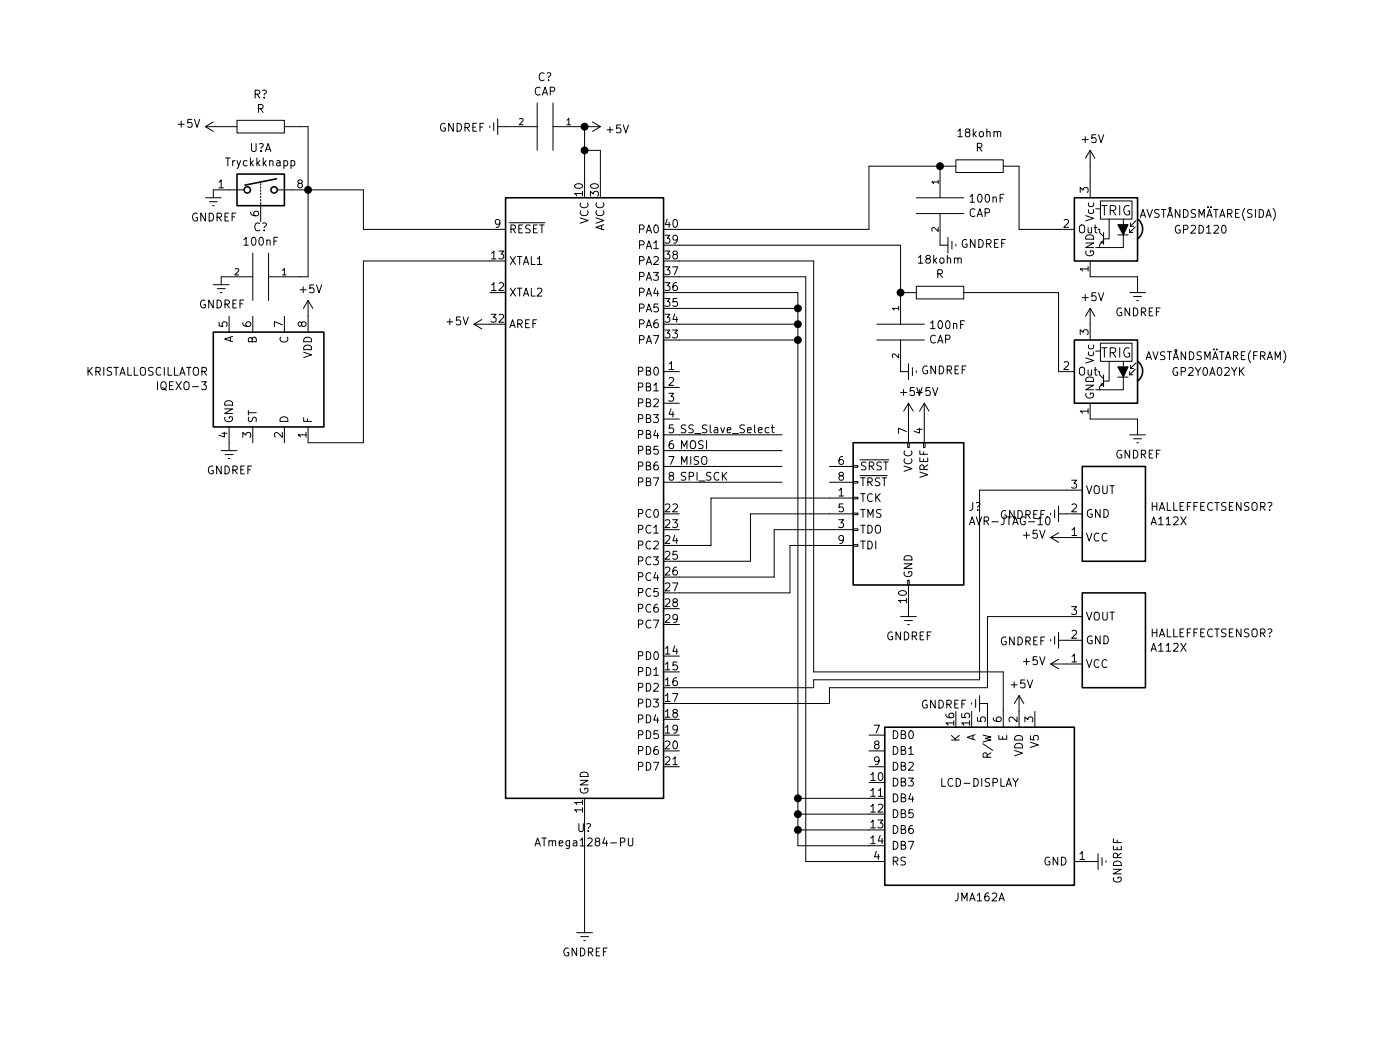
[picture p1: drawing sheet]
EESchema Schematic File Version 4
LIBS:sens-cache
EELAYER 26 0
EELAYER END
$Descr User 8858 6693
encoding utf-8
Sheet 1 1
Title "Sensormodul"
Date "2018-11-06"
Rev ""
Comp ""
Comment1 ""
Comment2 ""
Comment3 ""
Comment4 ""
$EndDescr
Wire Wire Line
	3700 5150 3700 5850
Wire Wire Line
	6900 1050 6900 1150
$Comp
L sens-rescue:IQEXO-3-exo3 KRISTALLOSCILLATOR
U 1 1
P 1650 2400
F 0 "KRISTALLOSCILLATOR" V 1696 2070 50  0000 R CNN
F 1 "IQEXO-3" V 1605 2070 50  0000 R CNN
F 2 "Package_SO:SOIC-8_3.9x4.9mm_P1.27mm" H 1700 1650 50  0001 C CNN
F 3 "http://www.onsemi.com/pub/Collateral/NB3N511-D.PDF" H 1700 1550 50  0001 C CNN
	1    1650 2400
	0    1    -1   0   
$EndComp
$Comp
L sens-rescue:ACS715xLCTR-30A-taxi-sens-rescue AVSTÅNDSMÄTARE(SIDA)
U 1 1
P 7000 1450
F 0 "AVSTÅNDSMÄTARE(SIDA)" H 6350 1550 50  0000 C CNN
F 1 "GP2D120" H 6400 1450 50  0000 C CNN
F 2 "Package_SO:SOIC-8_3.9x4.9mm_P1.27mm" H 7100 1100 50  0001 L CIN
F 3 "http://www.allegromicro.com/~/media/Files/Datasheets/ACS715-Datasheet.ashx?la=en" H 7000 1450 50  0001 C CNN
	1    7000 1450
	-1   0    0    -1  
$EndComp
$Comp
L power:GNDREF #PWR?
U 1 1
P 3700 5850
F 0 "#PWR?" H 3700 5600 50  0001 C CNN
F 1 "GNDREF" H 3705 5677 50  0000 C CNN
F 2 "" H 3700 5850 50  0001 C CNN
F 3 "" H 3700 5850 50  0001 C CNN
	1    3700 5850
	1    0    0    -1  
$EndComp
Wire Wire Line
	1950 2800 2300 2800
Wire Wire Line
	2300 2800 2300 1650
Wire Wire Line
	2300 1650 3100 1650
$Comp
L sens-rescue:JMA162A-jma162a-sens-rescue _?
U 1 1
P 6200 5100
F 0 "_?" H 6200 5050 50  0001 C CNN
F 1 "JMA162A" H 6200 4525 50  0000 C CNN
F 2 "Display_7Segment:DA04-11SYKWA" V 7375 5075 50  0001 C CNN
F 3 "http://www.kingbright.com/attachments/file/psearch/000/00/00/DA04-11SYKWA(Ver.6A).pdf" H 6080 4700 50  0001 C CNN
	1    6200 5100
	-1   0    0    -1  
$EndComp
$Comp
L power:GNDREF #PWR?
U 1 1
P 1450 2800
F 0 "#PWR?" H 1450 2550 50  0001 C CNN
F 1 "GNDREF" H 1455 2627 50  0000 C CNN
F 2 "" H 1450 2800 50  0001 C CNN
F 3 "" H 1450 2800 50  0001 C CNN
	1    1450 2800
	1    0    0    -1  
$EndComp
$Comp
L power:GNDREF #PWR?
U 1 1
P 6900 5450
F 0 "#PWR?" H 6900 5200 50  0001 C CNN
F 1 "GNDREF" H 6905 5277 50  0000 C CNN
F 2 "" H 6900 5450 50  0001 C CNN
F 3 "" H 6900 5450 50  0001 C CNN
	1    6900 5450
	0    -1   -1   0   
$EndComp
Text Label 4300 2750 0    50   ~ 0
SS_Slave_Select
Text Label 4300 2850 0    50   ~ 0
MOSI
Text Label 4300 2950 0    50   ~ 0
MISO
Text Label 4300 3050 0    50   ~ 0
SPI_SCK
$Comp
L Connector:AVR-JTAG-10 J?
U 1 1
P 5750 3250
F 0 "J?" H 5371 3296 50  0000 R CNN
F 1 "AVR-JTAG-10" H 5371 3205 50  0000 R CNN
F 2 "" V 5600 3400 50  0001 C CNN
F 3 " ~" H 4475 2700 50  0001 C CNN
	1    5750 3250
	-1   0    0    -1  
$EndComp
Wire Wire Line
	4300 2750 4950 2750
Wire Wire Line
	4300 2850 4950 2850
Wire Wire Line
	4300 2950 4950 2950
Wire Wire Line
	4300 3050 4950 3050
$Comp
L power:+5V #PWR?
U 1 1
P 1950 2000
F 0 "#PWR?" H 1950 1850 50  0001 C CNN
F 1 "+5V" H 1965 2173 50  0000 C CNN
F 2 "" H 1950 2000 50  0001 C CNN
F 3 "" H 1950 2000 50  0001 C CNN
	1    1950 2000
	1    0    0    -1  
$EndComp
$Comp
L power:+5V #PWR?
U 1 1
P 5750 2650
F 0 "#PWR?" H 5750 2500 50  0001 C CNN
F 1 "+5V" H 5765 2823 50  0000 C CNN
F 2 "" H 5750 2650 50  0001 C CNN
F 3 "" H 5750 2650 50  0001 C CNN
	1    5750 2650
	1    0    0    -1  
$EndComp
$Comp
L power:+5V #PWR?
U 1 1
P 5850 2650
F 0 "#PWR?" H 5850 2500 50  0001 C CNN
F 1 "+5V" H 5865 2823 50  0000 C CNN
F 2 "" H 5850 2650 50  0001 C CNN
F 3 "" H 5850 2650 50  0001 C CNN
	1    5850 2650
	1    0    0    -1  
$EndComp
$Comp
L power:+5V #PWR?
U 1 1
P 6900 1050
F 0 "#PWR?" H 6900 900 50  0001 C CNN
F 1 "+5V" H 6915 1223 50  0000 C CNN
F 2 "" H 6900 1050 50  0001 C CNN
F 3 "" H 6900 1050 50  0001 C CNN
	1    6900 1050
	1    0    0    -1  
$EndComp
$Comp
L sens-rescue:ACS715xLCTR-30A-taxi-sens-rescue AVSTÅNDSMÄTARE(FRAM)
U 1 1
P 7000 2350
F 0 "AVSTÅNDSMÄTARE(FRAM)" H 6300 2450 50  0000 C CNN
F 1 "GP2Y0A02YK" H 6350 2350 50  0000 C CNN
F 2 "Package_SO:SOIC-8_3.9x4.9mm_P1.27mm" H 7100 2000 50  0001 L CIN
F 3 "http://www.allegromicro.com/~/media/Files/Datasheets/ACS715-Datasheet.ashx?la=en" H 7000 2350 50  0001 C CNN
	1    7000 2350
	-1   0    0    -1  
$EndComp
$Comp
L power:+5V #PWR?
U 1 1
P 6900 2050
F 0 "#PWR?" H 6900 1900 50  0001 C CNN
F 1 "+5V" H 6915 2223 50  0000 C CNN
F 2 "" H 6900 2050 50  0001 C CNN
F 3 "" H 6900 2050 50  0001 C CNN
	1    6900 2050
	1    0    0    -1  
$EndComp
$Comp
L power:GNDREF #PWR?
U 1 1
P 7200 2700
F 0 "#PWR?" H 7200 2450 50  0001 C CNN
F 1 "GNDREF" H 7205 2527 50  0000 C CNN
F 2 "" H 7200 2700 50  0001 C CNN
F 3 "" H 7200 2700 50  0001 C CNN
	1    7200 2700
	1    0    0    -1  
$EndComp
$Comp
L power:GNDREF #PWR?
U 1 1
P 7200 1800
F 0 "#PWR?" H 7200 1550 50  0001 C CNN
F 1 "GNDREF" H 7205 1627 50  0000 C CNN
F 2 "" H 7200 1800 50  0001 C CNN
F 3 "" H 7200 1800 50  0001 C CNN
	1    7200 1800
	1    0    0    -1  
$EndComp
Wire Wire Line
	6900 1750 7200 1750
Wire Wire Line
	7200 1750 7200 1800
Wire Wire Line
	6900 2650 7200 2650
Wire Wire Line
	7200 2650 7200 2700
$Comp
L power:+5V #PWR?
U 1 1
P 6750 3400
F 0 "#PWR?" H 6750 3250 50  0001 C CNN
F 1 "+5V" V 6765 3528 50  0000 L CNN
F 2 "" H 6750 3400 50  0001 C CNN
F 3 "" H 6750 3400 50  0001 C CNN
	1    6750 3400
	0    -1   -1   0   
$EndComp
$Comp
L power:GNDREF #PWR?
U 1 1
P 6750 3250
F 0 "#PWR?" H 6750 3000 50  0001 C CNN
F 1 "GNDREF" V 6755 3122 50  0000 R CNN
F 2 "" H 6750 3250 50  0001 C CNN
F 3 "" H 6750 3250 50  0001 C CNN
	1    6750 3250
	0    1    1    0   
$EndComp
$Comp
L sens-rescue:A112X-hall-effect HALLEFFECTSENSOR?
U 1 1
P 7050 3250
F 0 "HALLEFFECTSENSOR?" H 7279 3296 50  0000 L CNN
F 1 "A112X" H 7279 3205 50  0000 L CNN
F 2 "Package_TO_SOT_SMD:SOT-23" H 7050 2900 50  0001 L CIN
F 3 "http://www.allegromicro.com/en/Products/Part_Numbers/1101/1101.pdf" H 7050 3900 50  0001 C CNN
	1    7050 3250
	1    0    0    -1  
$EndComp
Wire Wire Line
	4300 3750 5000 3750
Wire Wire Line
	4300 3650 4900 3650
Wire Wire Line
	4300 3550 4750 3550
$Comp
L sens-rescue:A112X-hall-effect HALLEFFECTSENSOR?
U 1 1
P 7050 4050
F 0 "HALLEFFECTSENSOR?" H 7279 4096 50  0000 L CNN
F 1 "A112X" H 7279 4005 50  0000 L CNN
F 2 "Package_TO_SOT_SMD:SOT-23" H 7050 3700 50  0001 L CIN
F 3 "http://www.allegromicro.com/en/Products/Part_Numbers/1101/1101.pdf" H 7050 4700 50  0001 C CNN
	1    7050 4050
	1    0    0    -1  
$EndComp
$Comp
L power:GNDREF #PWR?
U 1 1
P 6750 4050
F 0 "#PWR?" H 6750 3800 50  0001 C CNN
F 1 "GNDREF" V 6755 3922 50  0000 R CNN
F 2 "" H 6750 4050 50  0001 C CNN
F 3 "" H 6750 4050 50  0001 C CNN
	1    6750 4050
	0    1    1    0   
$EndComp
$Comp
L power:+5V #PWR?
U 1 1
P 6750 4200
F 0 "#PWR?" H 6750 4050 50  0001 C CNN
F 1 "+5V" V 6765 4328 50  0000 L CNN
F 2 "" H 6750 4200 50  0001 C CNN
F 3 "" H 6750 4200 50  0001 C CNN
	1    6750 4200
	0    -1   -1   0   
$EndComp
$Comp
L Analog_Switch:ADG417BN U?
U 1 1
P 1650 1200
F 0 "U?" H 1650 1467 50  0000 C CNN
F 1 "Tryckkknapp" H 1650 1376 50  0000 C CNN
F 2 "Package_DIP:DIP-8_W7.62mm" H 1650 1100 50  0001 C CNN
F 3 "http://www.analog.com/media/en/technical-documentation/data-sheets/ADG417.pdf" H 1650 1200 50  0001 C CNN
	1    1650 1200
	1    0    0    -1  
$EndComp
$Comp
L pspice:R R?
U 1 1
P 1650 800
F 0 "R?" V 1445 800 50  0000 C CNN
F 1 "R" V 1536 800 50  0000 C CNN
F 2 "" H 1650 800 50  0001 C CNN
F 3 "" H 1650 800 50  0001 C CNN
	1    1650 800 
	0    1    1    0   
$EndComp
$Comp
L pspice:CAP C?
U 1 1
P 1650 1750
F 0 "C?" V 1335 1750 50  0000 C CNN
F 1 "100nF" V 1426 1750 50  0000 C CNN
F 2 "" H 1650 1750 50  0001 C CNN
F 3 "" H 1650 1750 50  0001 C CNN
	1    1650 1750
	0    1    1    0   
$EndComp
$Comp
L power:GNDREF #PWR?
U 1 1
P 1400 1750
F 0 "#PWR?" H 1400 1500 50  0001 C CNN
F 1 "GNDREF" H 1405 1577 50  0000 C CNN
F 2 "" H 1400 1750 50  0001 C CNN
F 3 "" H 1400 1750 50  0001 C CNN
	1    1400 1750
	1    0    0    -1  
$EndComp
$Comp
L power:GNDREF #PWR?
U 1 1
P 1350 1200
F 0 "#PWR?" H 1350 950 50  0001 C CNN
F 1 "GNDREF" H 1355 1027 50  0000 C CNN
F 2 "" H 1350 1200 50  0001 C CNN
F 3 "" H 1350 1200 50  0001 C CNN
	1    1350 1200
	1    0    0    -1  
$EndComp
Wire Wire Line
	1900 800  1950 800 
Wire Wire Line
	1950 800  1950 1200
Wire Wire Line
	1900 1750 1950 1750
Wire Wire Line
	1950 1750 1950 1200
Connection ~ 1950 1200
Wire Wire Line
	3100 1450 2300 1450
Wire Wire Line
	2300 1450 2300 1200
Wire Wire Line
	2300 1200 1950 1200
$Comp
L power:+5V #PWR?
U 1 1
P 1400 800
F 0 "#PWR?" H 1400 650 50  0001 C CNN
F 1 "+5V" V 1415 928 50  0000 L CNN
F 2 "" H 1400 800 50  0001 C CNN
F 3 "" H 1400 800 50  0001 C CNN
	1    1400 800 
	0    -1   -1   0   
$EndComp
$Comp
L power:+5V #PWR?
U 1 1
P 6450 4500
F 0 "#PWR?" H 6450 4350 50  0001 C CNN
F 1 "+5V" H 6465 4673 50  0000 C CNN
F 2 "" H 6450 4500 50  0001 C CNN
F 3 "" H 6450 4500 50  0001 C CNN
	1    6450 4500
	1    0    0    -1  
$EndComp
$Comp
L pspice:CAP 100nF
U 1 1
P 5700 2100
F 0 "100nF" H 5522 2146 50  0000 R CNN
F 1 "CAP" H 5522 2055 50  0000 R CNN
F 2 "" H 5700 2100 50  0001 C CNN
F 3 "" H 5700 2100 50  0001 C CNN
	1    5700 2100
	-1   0    0    -1  
$EndComp
$Comp
L pspice:CAP 100nF
U 1 1
P 5950 1300
F 0 "100nF" H 5772 1346 50  0000 R CNN
F 1 "CAP" H 5772 1255 50  0000 R CNN
F 2 "" H 5950 1300 50  0001 C CNN
F 3 "" H 5950 1300 50  0001 C CNN
	1    5950 1300
	-1   0    0    -1  
$EndComp
$Comp
L pspice:R 18kohm
U 1 1
P 6200 1050
F 0 "18kohm" V 6405 1050 50  0000 C CNN
F 1 "R" V 6314 1050 50  0000 C CNN
F 2 "" H 6200 1050 50  0001 C CNN
F 3 "" H 6200 1050 50  0001 C CNN
	1    6200 1050
	0    1    -1   0   
$EndComp
$Comp
L pspice:R 18kohm
U 1 1
P 5950 1850
F 0 "18kohm" V 6155 1850 50  0000 C CNN
F 1 "R" V 6064 1850 50  0000 C CNN
F 2 "" H 5950 1850 50  0001 C CNN
F 3 "" H 5950 1850 50  0001 C CNN
	1    5950 1850
	0    1    -1   0   
$EndComp
Wire Wire Line
	6700 1450 6450 1450
Wire Wire Line
	6450 1450 6450 1050
Wire Wire Line
	6700 2350 6700 1850
Wire Wire Line
	6700 1850 6200 1850
$Comp
L power:GNDREF #PWR?
U 1 1
P 5700 2350
F 0 "#PWR?" H 5700 2100 50  0001 C CNN
F 1 "GNDREF" V 5705 2222 50  0000 R CNN
F 2 "" H 5700 2350 50  0001 C CNN
F 3 "" H 5700 2350 50  0001 C CNN
	1    5700 2350
	0    -1   -1   0   
$EndComp
$Comp
L power:GNDREF #PWR?
U 1 1
P 5950 1550
F 0 "#PWR?" H 5950 1300 50  0001 C CNN
F 1 "GNDREF" V 5955 1422 50  0000 R CNN
F 2 "" H 5950 1550 50  0001 C CNN
F 3 "" H 5950 1550 50  0001 C CNN
	1    5950 1550
	0    -1   -1   0   
$EndComp
Wire Wire Line
	5950 1050 5500 1050
Wire Wire Line
	5500 1050 5500 1450
Wire Wire Line
	4300 1450 5500 1450
Connection ~ 5950 1050
$Comp
L pspice:CAP C?
U 1 1
P 3450 800
F 0 "C?" V 3135 800 50  0000 C CNN
F 1 "CAP" V 3226 800 50  0000 C CNN
F 2 "" H 3450 800 50  0001 C CNN
F 3 "" H 3450 800 50  0001 C CNN
	1    3450 800 
	0    1    1    0   
$EndComp
$Comp
L power:GNDREF #PWR?
U 1 1
P 3200 800
F 0 "#PWR?" H 3200 550 50  0001 C CNN
F 1 "GNDREF" V 3205 672 50  0000 R CNN
F 2 "" H 3200 800 50  0001 C CNN
F 3 "" H 3200 800 50  0001 C CNN
	1    3200 800 
	0    1    1    0   
$EndComp
$Comp
L power:+5V #PWR?
U 1 1
P 3700 800
F 0 "#PWR?" H 3700 650 50  0001 C CNN
F 1 "+5V" V 3715 928 50  0000 L CNN
F 2 "" H 3700 800 50  0001 C CNN
F 3 "" H 3700 800 50  0001 C CNN
	1    3700 800 
	0    1    1    0   
$EndComp
Wire Wire Line
	3700 800  3700 950 
Connection ~ 3700 800 
$Comp
L sens-rescue:ATmega1284-PU-MCU_Microchip_ATmega U?
U 1 1
P 3700 3150
F 0 "U?" H 3700 1064 50  0000 C CNN
F 1 "ATmega1284-PU" H 3700 973 50  0000 C CNN
F 2 "Package_DIP:DIP-40_W15.24mm" H 3700 3150 50  0001 C CIN
F 3 "http://ww1.microchip.com/downloads/en/DeviceDoc/Atmel-8272-8-bit-AVR-microcontroller-ATmega164A_PA-324A_PA-644A_PA-1284_P_datasheet.pdf" H 3700 3150 50  0001 C CNN
	1    3700 3150
	1    0    0    -1  
$EndComp
Wire Wire Line
	3800 1150 3800 950 
Wire Wire Line
	3800 950  3700 950 
Connection ~ 3700 950 
Wire Wire Line
	3700 950  3700 1150
$Comp
L power:GNDREF #PWR?
U 1 1
P 6250 4450
F 0 "#PWR?" H 6250 4200 50  0001 C CNN
F 1 "GNDREF" V 6255 4322 50  0000 R CNN
F 2 "" H 6250 4450 50  0001 C CNN
F 3 "" H 6250 4450 50  0001 C CNN
	1    6250 4450
	0    1    1    0   
$EndComp
Wire Wire Line
	6250 4500 6250 4450
$Comp
L power:+5V #PWR?
U 1 1
P 3100 2050
F 0 "#PWR?" H 3100 1900 50  0001 C CNN
F 1 "+5V" V 3115 2178 50  0000 L CNN
F 2 "" H 3100 2050 50  0001 C CNN
F 3 "" H 3100 2050 50  0001 C CNN
	1    3100 2050
	0    -1   -1   0   
$EndComp
Wire Wire Line
	6200 3100 6750 3100
Wire Wire Line
	6750 3900 6250 3900
Wire Wire Line
	4300 3450 4500 3450
Wire Wire Line
	4500 3450 4500 3150
Wire Wire Line
	4500 3150 5250 3150
Wire Wire Line
	4750 3550 4750 3250
Wire Wire Line
	4750 3250 5250 3250
Wire Wire Line
	4900 3650 4900 3350
Wire Wire Line
	4900 3350 5250 3350
Wire Wire Line
	5000 3450 5250 3450
Wire Wire Line
	6250 3900 6250 4350
Wire Wire Line
	6250 4350 5250 4350
Wire Wire Line
	5250 4350 5250 4450
Wire Wire Line
	5250 4450 4300 4450
Wire Wire Line
	6200 3100 6200 4300
Wire Wire Line
	6200 4300 5150 4300
Wire Wire Line
	5150 4300 5150 4350
Wire Wire Line
	5150 4350 4300 4350
$Comp
L power:GNDREF #PWR?
U 1 1
P 5750 3850
F 0 "#PWR?" H 5750 3600 50  0001 C CNN
F 1 "GNDREF" H 5755 3677 50  0000 C CNN
F 2 "" H 5750 3850 50  0001 C CNN
F 3 "" H 5750 3850 50  0001 C CNN
	1    5750 3850
	1    0    0    -1  
$EndComp
Wire Wire Line
	4300 1550 5700 1550
Wire Wire Line
	5700 1550 5700 1850
Connection ~ 5700 1850
Wire Wire Line
	6350 4500 6350 4250
Wire Wire Line
	6350 4250 5150 4250
Wire Wire Line
	5000 3450 5000 3750
Wire Wire Line
	5150 4250 5150 1650
Wire Wire Line
	4300 1650 5150 1650
Wire Wire Line
	5500 5450 5100 5450
Wire Wire Line
	5100 5450 5100 1750
Wire Wire Line
	4300 1750 5100 1750
Wire Wire Line
	5500 5350 5050 5350
Wire Wire Line
	5050 5350 5050 5250
Wire Wire Line
	5500 5250 5050 5250
Connection ~ 5050 5250
Wire Wire Line
	5050 5250 5050 5150
Wire Wire Line
	5500 5150 5050 5150
Connection ~ 5050 5150
Wire Wire Line
	5050 5150 5050 5050
Wire Wire Line
	5050 5050 5500 5050
Connection ~ 5050 5050
Wire Wire Line
	5050 5050 5050 2150
Wire Wire Line
	5050 1850 4300 1850
Wire Wire Line
	4300 1950 5050 1950
Connection ~ 5050 1950
Wire Wire Line
	5050 1950 5050 1850
Wire Wire Line
	4300 2050 5050 2050
Connection ~ 5050 2050
Wire Wire Line
	5050 2050 5050 1950
Wire Wire Line
	4300 2150 5050 2150
Connection ~ 5050 2150
Wire Wire Line
	5050 2150 5050 2050
$EndSCHEMATC
